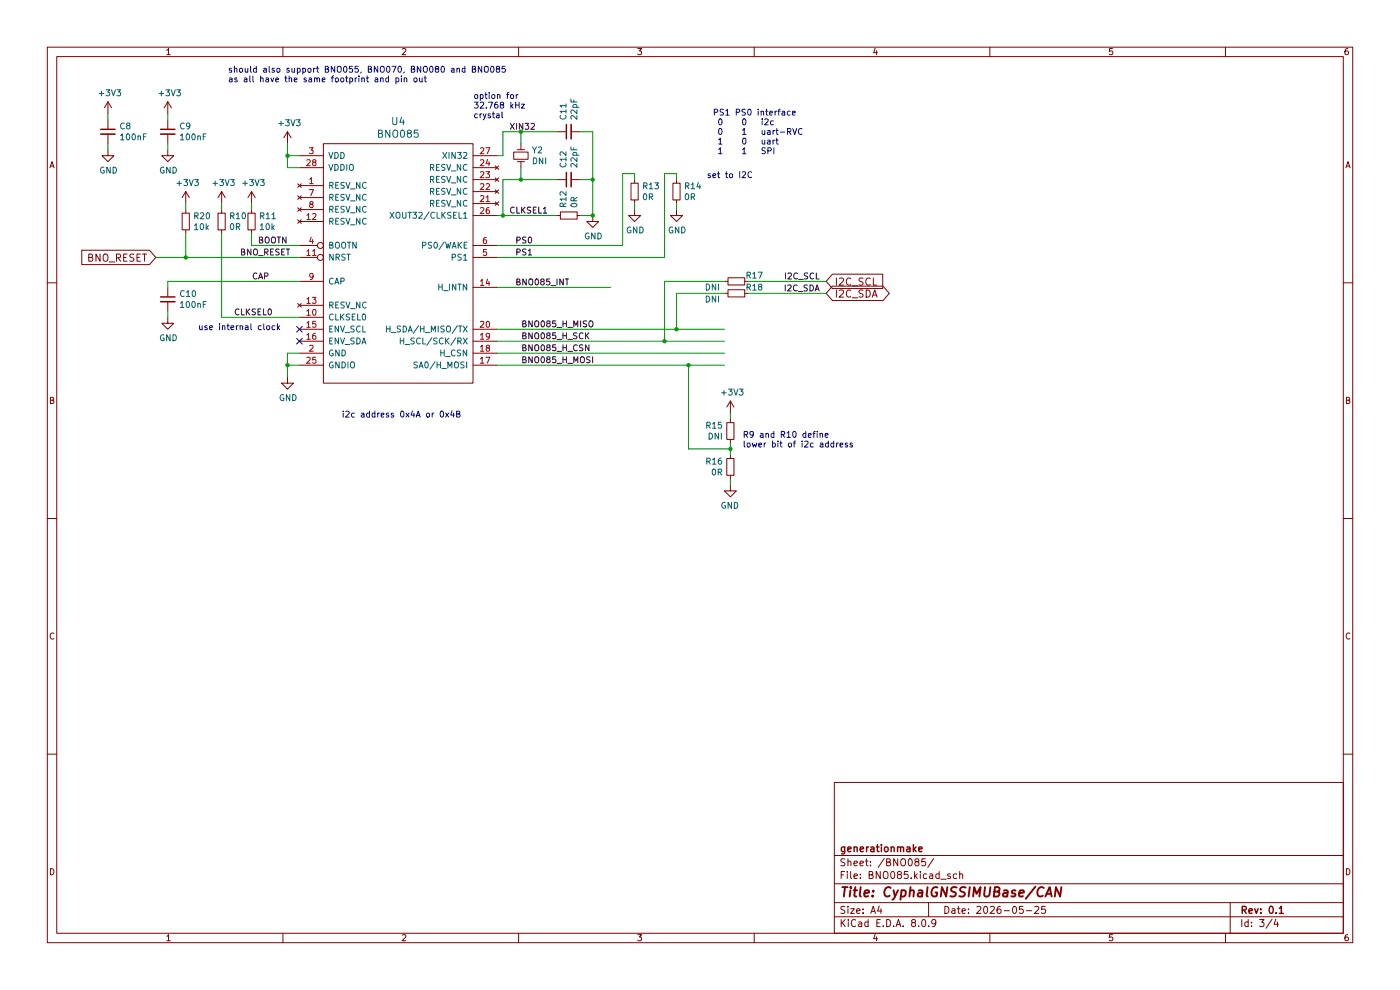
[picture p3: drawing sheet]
(kicad_sch
 (version 20231120)
 (generator "eeschema")
 (generator_version "8.0")
 (paper "A4")
 (title_block
  (title "CyphalGNSSIMUBase/CAN")
  (date "2026-05-25")
  (rev "0.1")
  (company "generationmake"))
 (lib_symbols
  (symbol "NavShieldBNO-rescue:BNO085-MEMS"
   (pin_names
    (offset 1.016)) (exclude_from_sim no) (in_bom yes) (on_board yes)
   (property "Reference" "U" (at 19.05 49.53 0) (effects (font (size 1.524 1.524))))
   (property "Value" "BNO085-MEMS" (at 10.16 1.27 0) (effects (font (size 1.524 1.524))))
   (property "Footprint" "LGA:LGA-28-5832" (at 15.24 -1.27 0) (effects (font (size 1.524 1.524)) (hide yes)))
   (property "Datasheet" "" (at 0 3.81 0) (effects (font (size 1.524 1.524))))
   (property "Description" "" (at 0 0 0) (effects (font (size 1.27 1.27)) (hide yes)))
   (symbol "BNO085-MEMS_0_1"
    (rectangle (start 5.08 50.8) (end 36.83 0) (stroke (width 0) (type default)) (fill (type none))))
   (symbol "BNO085-MEMS_1_1"
    (pin no_connect line (at 0 41.91 0) (length 5.08) (name "RESV_NC" (effects (font (size 1.27 1.27)))) (number "1" (effects (font (size 1.27 1.27)))))
    (pin input line (at 0 13.97 0) (length 5.08) (name "CLKSEL0" (effects (font (size 1.27 1.27)))) (number "10" (effects (font (size 1.27 1.27)))))
    (pin input inverted (at 0 26.67 0) (length 5.08) (name "NRST" (effects (font (size 1.27 1.27)))) (number "11" (effects (font (size 1.27 1.27)))))
    (pin no_connect line (at 0 34.29 0) (length 5.08) (name "RESV_NC" (effects (font (size 1.27 1.27)))) (number "12" (effects (font (size 1.27 1.27)))))
    (pin no_connect line (at 0 16.51 0) (length 5.08) (name "RESV_NC" (effects (font (size 1.27 1.27)))) (number "13" (effects (font (size 1.27 1.27)))))
    (pin output line (at 41.91 20.32 180) (length 5.08) (name "H_INTN" (effects (font (size 1.27 1.27)))) (number "14" (effects (font (size 1.27 1.27)))))
    (pin input line (at 0 11.43 0) (length 5.08) (name "ENV_SCL" (effects (font (size 1.27 1.27)))) (number "15" (effects (font (size 1.27 1.27)))))
    (pin input line (at 0 8.89 0) (length 5.08) (name "ENV_SDA" (effects (font (size 1.27 1.27)))) (number "16" (effects (font (size 1.27 1.27)))))
    (pin input line (at 41.91 3.81 180) (length 5.08) (name "SA0/H_MOSI" (effects (font (size 1.27 1.27)))) (number "17" (effects (font (size 1.27 1.27)))))
    (pin input line (at 41.91 6.35 180) (length 5.08) (name "H_CSN" (effects (font (size 1.27 1.27)))) (number "18" (effects (font (size 1.27 1.27)))))
    (pin input line (at 41.91 8.89 180) (length 5.08) (name "H_SCL/SCK/RX" (effects (font (size 1.27 1.27)))) (number "19" (effects (font (size 1.27 1.27)))))
    (pin input line (at 0 6.35 0) (length 5.08) (name "GND" (effects (font (size 1.27 1.27)))) (number "2" (effects (font (size 1.27 1.27)))))
    (pin input line (at 41.91 11.43 180) (length 5.08) (name "H_SDA/H_MISO/TX" (effects (font (size 1.27 1.27)))) (number "20" (effects (font (size 1.27 1.27)))))
    (pin no_connect line (at 41.91 38.1 180) (length 5.08) (name "RESV_NC" (effects (font (size 1.27 1.27)))) (number "21" (effects (font (size 1.27 1.27)))))
    (pin no_connect line (at 41.91 40.64 180) (length 5.08) (name "RESV_NC" (effects (font (size 1.27 1.27)))) (number "22" (effects (font (size 1.27 1.27)))))
    (pin no_connect line (at 41.91 43.18 180) (length 5.08) (name "RESV_NC" (effects (font (size 1.27 1.27)))) (number "23" (effects (font (size 1.27 1.27)))))
    (pin no_connect line (at 41.91 45.72 180) (length 5.08) (name "RESV_NC" (effects (font (size 1.27 1.27)))) (number "24" (effects (font (size 1.27 1.27)))))
    (pin input line (at 0 3.81 0) (length 5.08) (name "GNDIO" (effects (font (size 1.27 1.27)))) (number "25" (effects (font (size 1.27 1.27)))))
    (pin power_out line (at 41.91 35.56 180) (length 5.08) (name "XOUT32/CLKSEL1" (effects (font (size 1.27 1.27)))) (number "26" (effects (font (size 1.27 1.27)))))
    (pin power_out line (at 41.91 48.26 180) (length 5.08) (name "XIN32" (effects (font (size 1.27 1.27)))) (number "27" (effects (font (size 1.27 1.27)))))
    (pin input line (at 0 45.72 0) (length 5.08) (name "VDDIO" (effects (font (size 1.27 1.27)))) (number "28" (effects (font (size 1.27 1.27)))))
    (pin input line (at 0 48.26 0) (length 5.08) (name "VDD" (effects (font (size 1.27 1.27)))) (number "3" (effects (font (size 1.27 1.27)))))
    (pin input inverted (at 0 29.21 0) (length 5.08) (name "BOOTN" (effects (font (size 1.27 1.27)))) (number "4" (effects (font (size 1.27 1.27)))))
    (pin input line (at 41.91 26.67 180) (length 5.08) (name "PS1" (effects (font (size 1.27 1.27)))) (number "5" (effects (font (size 1.27 1.27)))))
    (pin input line (at 41.91 29.21 180) (length 5.08) (name "PS0/WAKE" (effects (font (size 1.27 1.27)))) (number "6" (effects (font (size 1.27 1.27)))))
    (pin no_connect line (at 0 39.37 0) (length 5.08) (name "RESV_NC" (effects (font (size 1.27 1.27)))) (number "7" (effects (font (size 1.27 1.27)))))
    (pin no_connect line (at 0 36.83 0) (length 5.08) (name "RESV_NC" (effects (font (size 1.27 1.27)))) (number "8" (effects (font (size 1.27 1.27)))))
    (pin input line (at 0 21.59 0) (length 5.08) (name "CAP" (effects (font (size 1.27 1.27)))) (number "9" (effects (font (size 1.27 1.27)))))))
  (symbol "NavShieldBNO-rescue:C_0603-devices"
   (pin_numbers hide)
   (pin_names
    (offset 0.254) hide) (exclude_from_sim no) (in_bom yes) (on_board yes)
   (property "Reference" "C" (at 0.254 1.778 0) (effects (font (size 1.27 1.27)) (justify left)))
   (property "Value" "C_0603-devices" (at 0.254 -2.032 0) (effects (font (size 1.27 1.27)) (justify left)))
   (property "Footprint" "capacitors:C_0603" (at 0 -3.81 0) (effects (font (size 1.27 1.27)) (hide yes)))
   (property "Datasheet" "" (at 0 0 0) (effects (font (size 1.27 1.27))))
   (property "Description" "" (at 0 0 0) (effects (font (size 1.27 1.27)) (hide yes)))
   (symbol "C_0603-devices_0_1"
    (polyline (pts (xy -1.524 -0.508) (xy 1.524 -0.508)) (stroke (width 0.3302) (type default)) (fill (type none)))
    (polyline (pts (xy -1.524 0.508) (xy 1.524 0.508)) (stroke (width 0.3048) (type default)) (fill (type none))))
   (symbol "C_0603-devices_1_1"
    (pin passive line (at 0 2.54 270) (length 1.905) (name "~" (effects (font (size 1.016 1.016)))) (number "1" (effects (font (size 1.016 1.016)))))
    (pin passive line (at 0 -2.54 90) (length 2.032) (name "~" (effects (font (size 1.016 1.016)))) (number "2" (effects (font (size 1.016 1.016)))))))
  (symbol "NavShieldBNO-rescue:Crystal_Small-devices"
   (pin_numbers hide)
   (pin_names
    (offset 1.016) hide) (exclude_from_sim no) (in_bom yes) (on_board yes)
   (property "Reference" "Y" (at 0 2.54 0) (effects (font (size 1.27 1.27))))
   (property "Value" "Crystal_Small-devices" (at 0 -2.54 0) (effects (font (size 1.27 1.27))))
   (property "Footprint" "" (at 0 0 0) (effects (font (size 1.27 1.27))))
   (property "Datasheet" "" (at 0 0 0) (effects (font (size 1.27 1.27))))
   (property "Description" "" (at 0 0 0) (effects (font (size 1.27 1.27)) (hide yes)))
   (symbol "Crystal_Small-devices_0_1"
    (rectangle (start -0.762 -1.524) (end 0.762 1.524) (stroke (width 0) (type default)) (fill (type none)))
    (polyline (pts (xy -1.27 -0.762) (xy -1.27 0.762)) (stroke (width 0) (type default)) (fill (type none)))
    (polyline (pts (xy 1.27 -0.762) (xy 1.27 0.762)) (stroke (width 0) (type default)) (fill (type none))))
   (symbol "Crystal_Small-devices_1_1"
    (pin passive line (at -2.54 0 0) (length 1.27) (name "1" (effects (font (size 1.016 1.016)))) (number "1" (effects (font (size 1.016 1.016)))))
    (pin passive line (at 2.54 0 180) (length 1.27) (name "2" (effects (font (size 1.016 1.016)))) (number "2" (effects (font (size 1.016 1.016)))))))
  (symbol "NavShieldBNO-rescue:GND-power-supply"
   (power)
   (pin_names
    (offset 0)) (exclude_from_sim no) (in_bom yes) (on_board yes)
   (property "Reference" "#PWR" (at 0 -6.35 0) (effects (font (size 1.27 1.27)) (hide yes)))
   (property "Value" "GND-power-supply" (at 0 -3.81 0) (effects (font (size 1.27 1.27))))
   (property "Footprint" "" (at 0 0 0) (effects (font (size 1.27 1.27))))
   (property "Datasheet" "" (at 0 0 0) (effects (font (size 1.27 1.27))))
   (property "Description" "" (at 0 0 0) (effects (font (size 1.27 1.27)) (hide yes)))
   (symbol "GND-power-supply_0_1"
    (polyline (pts (xy 0 0) (xy 0 -1.27) (xy 1.27 -1.27) (xy 0 -2.54) (xy -1.27 -1.27) (xy 0 -1.27)) (stroke (width 0) (type default)) (fill (type none))))
   (symbol "GND-power-supply_1_1"
    (pin power_in line (at 0 0 270) (length 0) hide (name "GND" (effects (font (size 1.27 1.27)))) (number "1" (effects (font (size 1.27 1.27)))))))
  (symbol "NavShieldBNO-rescue:R_0603-devices"
   (pin_numbers hide)
   (pin_names
    (offset 0.254) hide) (exclude_from_sim no) (in_bom yes) (on_board yes)
   (property "Reference" "R" (at 0.762 0.508 0) (effects (font (size 1.27 1.27)) (justify left)))
   (property "Value" "R_0603-devices" (at 0.762 -1.016 0) (effects (font (size 1.27 1.27)) (justify left)))
   (property "Footprint" "resistors:R_0603" (at 0 -3.81 0) (effects (font (size 1.27 1.27)) (hide yes)))
   (property "Datasheet" "" (at 0 0 0) (effects (font (size 1.27 1.27))))
   (property "Description" "" (at 0 0 0) (effects (font (size 1.27 1.27)) (hide yes)))
   (symbol "R_0603-devices_0_1"
    (rectangle (start -0.762 1.778) (end 0.762 -1.778) (stroke (width 0.2032) (type default)) (fill (type none))))
   (symbol "R_0603-devices_1_1"
    (pin passive line (at 0 2.54 270) (length 0.762) (name "~" (effects (font (size 1.016 1.016)))) (number "1" (effects (font (size 1.016 1.016)))))
    (pin passive line (at 0 -2.54 90) (length 0.762) (name "~" (effects (font (size 1.016 1.016)))) (number "2" (effects (font (size 1.016 1.016)))))))
  (symbol "OpenCyphalPicoBase-rescue:+3.3V-power-supply"
   (power)
   (pin_names
    (offset 0)) (exclude_from_sim no) (in_bom yes) (on_board yes)
   (property "Reference" "#PWR" (at 0 -3.81 0) (effects (font (size 1.27 1.27)) (hide yes)))
   (property "Value" "+3.3V-power-supply" (at 0 3.556 0) (effects (font (size 1.27 1.27))))
   (property "Footprint" "" (at 0 0 0) (effects (font (size 1.27 1.27))))
   (property "Datasheet" "" (at 0 0 0) (effects (font (size 1.27 1.27))))
   (property "Description" "" (at 0 0 0) (effects (font (size 1.27 1.27)) (hide yes)))
   (symbol "+3.3V-power-supply_0_1"
    (polyline (pts (xy -0.762 1.27) (xy 0 2.54)) (stroke (width 0) (type default)) (fill (type none)))
    (polyline (pts (xy 0 0) (xy 0 2.54)) (stroke (width 0) (type default)) (fill (type none)))
    (polyline (pts (xy 0 2.54) (xy 0.762 1.27)) (stroke (width 0) (type default)) (fill (type none))))
   (symbol "+3.3V-power-supply_1_1"
    (pin power_in line (at 0 0 90) (length 0) hide (name "+3V3" (effects (font (size 1.27 1.27)))) (number "1" (effects (font (size 1.27 1.27))))))))
 (junction
  (at 146.05 77.47)
  (diameter 0)
  (color 0 0 0 0))
 (junction
  (at 60.96 33.02)
  (diameter 0)
  (color 0 0 0 0))
 (junction
  (at 154.94 95.25)
  (diameter 0)
  (color 0 0 0 0))
 (junction
  (at 125.73 38.1)
  (diameter 0)
  (color 0 0 0 0))
 (junction
  (at 143.51 69.85)
  (diameter 0)
  (color 0 0 0 0))
 (junction
  (at 110.49 27.94)
  (diameter 0)
  (color 0 0 0 0))
 (junction
  (at 106.68 45.72)
  (diameter 0)
  (color 0 0 0 0))
 (junction
  (at 60.96 77.47)
  (diameter 0)
  (color 0 0 0 0))
 (junction
  (at 140.97 72.39)
  (diameter 0)
  (color 0 0 0 0))
 (junction
  (at 39.37 54.61)
  (diameter 0)
  (color 0 0 0 0))
 (junction
  (at 110.49 38.1)
  (diameter 0)
  (color 0 0 0 0))
 (junction
  (at 125.73 45.72)
  (diameter 0)
  (color 0 0 0 0))
 (no_connect
  (at 63.5 69.85))
 (no_connect
  (at 63.5 72.39))
 (wire
  (pts (xy 143.51 62.23) (xy 143.51 69.85))
  (stroke (width 0) (type default)))
 (wire
  (pts (xy 134.62 43.18) (xy 134.62 44.45))
  (stroke (width 0) (type default)))
 (wire
  (pts (xy 35.56 59.69) (xy 63.5 59.69))
  (stroke (width 0) (type default)))
 (wire
  (pts (xy 39.37 49.53) (xy 39.37 54.61))
  (stroke (width 0) (type default)))
 (wire
  (pts (xy 154.94 95.25) (xy 154.94 96.52))
  (stroke (width 0) (type default)))
 (wire
  (pts (xy 63.5 35.56) (xy 60.96 35.56))
  (stroke (width 0) (type default)))
 (wire
  (pts (xy 123.19 45.72) (xy 125.73 45.72))
  (stroke (width 0) (type default)))
 (wire
  (pts (xy 140.97 72.39) (xy 153.67 72.39))
  (stroke (width 0) (type default)))
 (wire
  (pts (xy 143.51 36.83) (xy 143.51 38.1))
  (stroke (width 0) (type default)))
 (wire
  (pts (xy 63.5 77.47) (xy 60.96 77.47))
  (stroke (width 0) (type default)))
 (wire
  (pts (xy 63.5 67.31) (xy 46.99 67.31))
  (stroke (width 0) (type default)))
 (wire
  (pts (xy 106.68 33.02) (xy 106.68 27.94))
  (stroke (width 0) (type default)))
 (wire
  (pts (xy 105.41 52.07) (xy 132.08 52.07))
  (stroke (width 0) (type default)))
 (wire
  (pts (xy 35.56 30.48) (xy 35.56 31.75))
  (stroke (width 0) (type default)))
 (wire
  (pts (xy 105.41 72.39) (xy 140.97 72.39))
  (stroke (width 0) (type default)))
 (wire
  (pts (xy 46.99 44.45) (xy 46.99 43.18))
  (stroke (width 0) (type default)))
 (wire
  (pts (xy 153.67 62.23) (xy 143.51 62.23))
  (stroke (width 0) (type default)))
 (wire
  (pts (xy 35.56 24.13) (xy 35.56 25.4))
  (stroke (width 0) (type default)))
 (wire
  (pts (xy 60.96 74.93) (xy 60.96 77.47))
  (stroke (width 0) (type default)))
 (wire
  (pts (xy 106.68 27.94) (xy 110.49 27.94))
  (stroke (width 0) (type default)))
 (wire
  (pts (xy 125.73 38.1) (xy 125.73 45.72))
  (stroke (width 0) (type default)))
 (wire
  (pts (xy 153.67 77.47) (xy 146.05 77.47))
  (stroke (width 0) (type default)))
 (wire
  (pts (xy 60.96 35.56) (xy 60.96 33.02))
  (stroke (width 0) (type default)))
 (wire
  (pts (xy 175.26 59.69) (xy 158.75 59.69))
  (stroke (width 0) (type default)))
 (wire
  (pts (xy 123.19 38.1) (xy 125.73 38.1))
  (stroke (width 0) (type default)))
 (wire
  (pts (xy 140.97 36.83) (xy 140.97 54.61))
  (stroke (width 0) (type default)))
 (wire
  (pts (xy 153.67 59.69) (xy 140.97 59.69))
  (stroke (width 0) (type default)))
 (wire
  (pts (xy 33.02 54.61) (xy 39.37 54.61))
  (stroke (width 0) (type default)))
 (wire
  (pts (xy 140.97 59.69) (xy 140.97 72.39))
  (stroke (width 0) (type default)))
 (wire
  (pts (xy 106.68 45.72) (xy 118.11 45.72))
  (stroke (width 0) (type default)))
 (wire
  (pts (xy 105.41 54.61) (xy 140.97 54.61))
  (stroke (width 0) (type default)))
 (wire
  (pts (xy 63.5 33.02) (xy 60.96 33.02))
  (stroke (width 0) (type default)))
 (wire
  (pts (xy 39.37 54.61) (xy 63.5 54.61))
  (stroke (width 0) (type default)))
 (wire
  (pts (xy 132.08 36.83) (xy 134.62 36.83))
  (stroke (width 0) (type default)))
 (wire
  (pts (xy 63.5 52.07) (xy 53.34 52.07))
  (stroke (width 0) (type default)))
 (wire
  (pts (xy 105.41 69.85) (xy 143.51 69.85))
  (stroke (width 0) (type default)))
 (wire
  (pts (xy 39.37 43.18) (xy 39.37 44.45))
  (stroke (width 0) (type default)))
 (wire
  (pts (xy 154.94 101.6) (xy 154.94 102.87))
  (stroke (width 0) (type default)))
 (wire
  (pts (xy 153.67 69.85) (xy 143.51 69.85))
  (stroke (width 0) (type default)))
 (wire
  (pts (xy 35.56 59.69) (xy 35.56 60.96))
  (stroke (width 0) (type default)))
 (wire
  (pts (xy 118.11 38.1) (xy 110.49 38.1))
  (stroke (width 0) (type default)))
 (wire
  (pts (xy 123.19 27.94) (xy 125.73 27.94))
  (stroke (width 0) (type default)))
 (wire
  (pts (xy 143.51 43.18) (xy 143.51 44.45))
  (stroke (width 0) (type default)))
 (wire
  (pts (xy 105.41 45.72) (xy 106.68 45.72))
  (stroke (width 0) (type default)))
 (wire
  (pts (xy 46.99 49.53) (xy 46.99 67.31))
  (stroke (width 0) (type default)))
 (wire
  (pts (xy 105.41 77.47) (xy 146.05 77.47))
  (stroke (width 0) (type default)))
 (wire
  (pts (xy 110.49 38.1) (xy 106.68 38.1))
  (stroke (width 0) (type default)))
 (wire
  (pts (xy 175.26 62.23) (xy 158.75 62.23))
  (stroke (width 0) (type default)))
 (wire
  (pts (xy 60.96 33.02) (xy 60.96 30.48))
  (stroke (width 0) (type default)))
 (wire
  (pts (xy 63.5 74.93) (xy 60.96 74.93))
  (stroke (width 0) (type default)))
 (wire
  (pts (xy 35.56 66.04) (xy 35.56 67.31))
  (stroke (width 0) (type default)))
 (wire
  (pts (xy 110.49 27.94) (xy 118.11 27.94))
  (stroke (width 0) (type default)))
 (wire
  (pts (xy 106.68 38.1) (xy 106.68 45.72))
  (stroke (width 0) (type default)))
 (wire
  (pts (xy 140.97 36.83) (xy 143.51 36.83))
  (stroke (width 0) (type default)))
 (wire
  (pts (xy 146.05 95.25) (xy 146.05 77.47))
  (stroke (width 0) (type default)))
 (wire
  (pts (xy 110.49 35.56) (xy 110.49 38.1))
  (stroke (width 0) (type default)))
 (wire
  (pts (xy 110.49 30.48) (xy 110.49 27.94))
  (stroke (width 0) (type default)))
 (wire
  (pts (xy 53.34 44.45) (xy 53.34 43.18))
  (stroke (width 0) (type default)))
 (wire
  (pts (xy 105.41 74.93) (xy 153.67 74.93))
  (stroke (width 0) (type default)))
 (wire
  (pts (xy 60.96 77.47) (xy 60.96 80.01))
  (stroke (width 0) (type default)))
 (wire
  (pts (xy 154.94 93.98) (xy 154.94 95.25))
  (stroke (width 0) (type default)))
 (wire
  (pts (xy 125.73 27.94) (xy 125.73 38.1))
  (stroke (width 0) (type default)))
 (wire
  (pts (xy 134.62 36.83) (xy 134.62 38.1))
  (stroke (width 0) (type default)))
 (wire
  (pts (xy 105.41 33.02) (xy 106.68 33.02))
  (stroke (width 0) (type default)))
 (wire
  (pts (xy 22.86 24.13) (xy 22.86 25.4))
  (stroke (width 0) (type default)))
 (wire
  (pts (xy 154.94 95.25) (xy 146.05 95.25))
  (stroke (width 0) (type default)))
 (wire
  (pts (xy 132.08 36.83) (xy 132.08 52.07))
  (stroke (width 0) (type default)))
 (wire
  (pts (xy 22.86 30.48) (xy 22.86 31.75))
  (stroke (width 0) (type default)))
 (wire
  (pts (xy 53.34 52.07) (xy 53.34 49.53))
  (stroke (width 0) (type default)))
 (wire
  (pts (xy 154.94 88.9) (xy 154.94 87.63))
  (stroke (width 0) (type default)))
 (wire
  (pts (xy 129.54 60.96) (xy 105.41 60.96))
  (stroke (width 0) (type default)))
 (text "should also support BNO055, BNO070, BNO080 and BNO085\nas all have the same footprint and pin out"
  (exclude_from_sim no)
  (at 48.26 17.78 0)
  (effects (font (size 1.27 1.27)) (justify left bottom)))
 (text "set to I2C"
  (exclude_from_sim no)
  (at 149.86 38.1 0)
  (effects (font (size 1.27 1.27)) (justify left bottom)))
 (text "i2c address 0x4A or 0x4B"
  (exclude_from_sim no)
  (at 72.39 88.9 0)
  (effects (font (size 1.27 1.27)) (justify left bottom)))
 (text "PS1 PS0 interface\n 0    0   i2c\n 0    1   uart-RVC\n 1    0   uart\n 1    1   SPI\n"
  (exclude_from_sim no)
  (at 151.13 33.02 0)
  (effects (font (size 1.27 1.27)) (justify left bottom)))
 (text "use internal clock"
  (exclude_from_sim no)
  (at 41.91 70.358 0)
  (effects (font (size 1.27 1.27)) (justify left bottom)))
 (text "R9 and R10 define \nlower bit of i2c address "
  (exclude_from_sim no)
  (at 157.48 95.25 0)
  (effects (font (size 1.27 1.27)) (justify left bottom)))
 (text "option for\n32.768 kHz\ncrystal"
  (exclude_from_sim no)
  (at 100.33 25.4 0)
  (effects (font (size 1.27 1.27)) (justify left bottom)))
 (label "BNO085_H_CSN"
  (at 110.49 74.93 0)
  (effects (font (size 1.27 1.27)) (justify left bottom)))
 (label "BNO085_INT"
  (at 109.22 60.96 0)
  (effects (font (size 1.27 1.27)) (justify left bottom)))
 (label "PS1"
  (at 109.22 54.61 0)
  (effects (font (size 1.27 1.27)) (justify left bottom)))
 (label "XIN32"
  (at 107.95 27.94 0)
  (effects (font (size 1.27 1.27)) (justify left bottom)))
 (label "CAP"
  (at 53.34 59.69 0)
  (effects (font (size 1.27 1.27)) (justify left bottom)))
 (label "PS0"
  (at 109.22 52.07 0)
  (effects (font (size 1.27 1.27)) (justify left bottom)))
 (label "BNO085_H_MOSI"
  (at 110.49 77.47 0)
  (effects (font (size 1.27 1.27)) (justify left bottom)))
 (label "BNO085_H_MISO"
  (at 110.49 69.85 0)
  (effects (font (size 1.27 1.27)) (justify left bottom)))
 (label "I2C_SDA"
  (at 173.99 62.23 180)
  (effects (font (size 1.27 1.27)) (justify right bottom)))
 (label "BOOTN"
  (at 54.61 52.07 0)
  (effects (font (size 1.27 1.27)) (justify left bottom)))
 (label "CLKSEL1"
  (at 107.95 45.72 0)
  (effects (font (size 1.27 1.27)) (justify left bottom)))
 (label "BNO_RESET"
  (at 50.8 54.61 0)
  (effects (font (size 1.27 1.27)) (justify left bottom)))
 (label "BNO085_H_SCK"
  (at 110.49 72.39 0)
  (effects (font (size 1.27 1.27)) (justify left bottom)))
 (label "I2C_SCL"
  (at 173.99 59.69 180)
  (effects (font (size 1.27 1.27)) (justify right bottom)))
 (label "CLKSEL0"
  (at 49.53 67.31 0)
  (effects (font (size 1.27 1.27)) (justify left bottom)))
 (global_label "I2C_SCL"
  (shape input)
  (at 175.26 59.69 0)
  (fields_autoplaced yes)
  (effects (font (size 1.524 1.524)) (justify left))
  (property "Intersheetrefs" "${INTERSHEET_REFS}" (at 175.26 59.69 0) (effects (font (size 1.27 1.27)) (hide yes)))
  (property "Referenzen zwischen Schaltplänen" "${INTERSHEET_REFS}" (at 187.1203 59.5948 0) (effects (font (size 1.524 1.524)) (justify left) (hide yes))))
 (global_label "I2C_SDA"
  (shape bidirectional)
  (at 175.26 62.23 0)
  (fields_autoplaced yes)
  (effects (font (size 1.524 1.524)) (justify left))
  (property "Intersheetrefs" "${INTERSHEET_REFS}" (at 175.26 62.23 0) (effects (font (size 1.27 1.27)) (hide yes)))
  (property "Referenzen zwischen Schaltplänen" "${INTERSHEET_REFS}" (at 187.1929 62.1348 0) (effects (font (size 1.524 1.524)) (justify left) (hide yes))))
 (global_label "BNO_RESET"
  (shape input)
  (at 33.02 54.61 180)
  (fields_autoplaced yes)
  (effects (font (size 1.524 1.524)) (justify right))
  (property "Intersheetrefs" "${INTERSHEET_REFS}" (at 17.4506 54.61 0) (effects (font (size 1.27 1.27)) (justify right) (hide yes)))
  (property "Referenzen zwischen Schaltplänen" "${INTERSHEET_REFS}" (at 33.02 56.8121 0) (effects (font (size 1.524 1.524)) (justify right) (hide yes))))
 (symbol
  (lib_id "NavShieldBNO-rescue:BNO085-MEMS")
  (at 63.5 81.28 0)
  (unit 1)
  (exclude_from_sim no)
  (in_bom yes)
  (on_board yes)
  (dnp no)
  (property "Reference" "U4" (at 84.455 25.7302 0) (effects (font (size 1.524 1.524))))
  (property "Value" "BNO085" (at 84.455 28.4226 0) (effects (font (size 1.524 1.524))))
  (property "Footprint" "Package_LGA:LGA-28_5.2x3.8mm_P0.5mm" (at 78.74 82.55 0) (effects (font (size 1.524 1.524)) (hide yes)))
  (property "Datasheet" "" (at 63.5 77.47 0) (effects (font (size 1.524 1.524))))
  (property "Description" "" (at 63.5 81.28 0) (effects (font (size 1.27 1.27)) (hide yes)))
  (pin "1")
  (pin "10")
  (pin "11")
  (pin "12")
  (pin "13")
  (pin "14")
  (pin "15")
  (pin "16")
  (pin "17")
  (pin "18")
  (pin "19")
  (pin "2")
  (pin "20")
  (pin "21")
  (pin "22")
  (pin "23")
  (pin "24")
  (pin "25")
  (pin "26")
  (pin "27")
  (pin "28")
  (pin "3")
  (pin "4")
  (pin "5")
  (pin "6")
  (pin "7")
  (pin "8")
  (pin "9"))
 (symbol
  (lib_id "NavShieldBNO-rescue:GND-power-supply")
  (at 60.96 80.01 0)
  (unit 1)
  (exclude_from_sim no)
  (in_bom yes)
  (on_board yes)
  (dnp no)
  (property "Reference" "#PWR46" (at 60.96 86.36 0) (effects (font (size 1.27 1.27)) (hide yes)))
  (property "Value" "GND" (at 61.087 84.4042 0) (effects (font (size 1.27 1.27))))
  (property "Footprint" "" (at 60.96 80.01 0) (effects (font (size 1.27 1.27))))
  (property "Datasheet" "" (at 60.96 80.01 0) (effects (font (size 1.27 1.27))))
  (property "Description" "" (at 60.96 80.01 0) (effects (font (size 1.27 1.27)) (hide yes)))
  (pin "1"))
 (symbol
  (lib_id "NavShieldBNO-rescue:R_0603-devices")
  (at 134.62 40.64 0)
  (unit 1)
  (exclude_from_sim no)
  (in_bom yes)
  (on_board yes)
  (dnp no)
  (property "Reference" "R13" (at 136.1186 39.4716 0) (effects (font (size 1.27 1.27)) (justify left)))
  (property "Value" "0R" (at 136.1186 41.783 0) (effects (font (size 1.27 1.27)) (justify left)))
  (property "Footprint" "Resistor_SMD:R_0603_1608Metric" (at 134.62 44.45 0) (effects (font (size 1.27 1.27)) (hide yes)))
  (property "Datasheet" "" (at 134.62 40.64 0) (effects (font (size 1.27 1.27))))
  (property "Description" "" (at 134.62 40.64 0) (effects (font (size 1.27 1.27)) (hide yes)))
  (pin "1")
  (pin "2"))
 (symbol
  (lib_id "NavShieldBNO-rescue:GND-power-supply")
  (at 134.62 44.45 0)
  (unit 1)
  (exclude_from_sim no)
  (in_bom yes)
  (on_board yes)
  (dnp no)
  (property "Reference" "#PWR48" (at 134.62 50.8 0) (effects (font (size 1.27 1.27)) (hide yes)))
  (property "Value" "GND" (at 134.747 48.8442 0) (effects (font (size 1.27 1.27))))
  (property "Footprint" "" (at 134.62 44.45 0) (effects (font (size 1.27 1.27))))
  (property "Datasheet" "" (at 134.62 44.45 0) (effects (font (size 1.27 1.27))))
  (property "Description" "" (at 134.62 44.45 0) (effects (font (size 1.27 1.27)) (hide yes)))
  (pin "1"))
 (symbol
  (lib_id "NavShieldBNO-rescue:R_0603-devices")
  (at 143.51 40.64 0)
  (unit 1)
  (exclude_from_sim no)
  (in_bom yes)
  (on_board yes)
  (dnp no)
  (property "Reference" "R14" (at 145.0086 39.4716 0) (effects (font (size 1.27 1.27)) (justify left)))
  (property "Value" "0R" (at 145.0086 41.783 0) (effects (font (size 1.27 1.27)) (justify left)))
  (property "Footprint" "Resistor_SMD:R_0603_1608Metric" (at 143.51 44.45 0) (effects (font (size 1.27 1.27)) (hide yes)))
  (property "Datasheet" "" (at 143.51 40.64 0) (effects (font (size 1.27 1.27))))
  (property "Description" "" (at 143.51 40.64 0) (effects (font (size 1.27 1.27)) (hide yes)))
  (pin "1")
  (pin "2"))
 (symbol
  (lib_id "NavShieldBNO-rescue:GND-power-supply")
  (at 143.51 44.45 0)
  (unit 1)
  (exclude_from_sim no)
  (in_bom yes)
  (on_board yes)
  (dnp no)
  (property "Reference" "#PWR49" (at 143.51 50.8 0) (effects (font (size 1.27 1.27)) (hide yes)))
  (property "Value" "GND" (at 143.637 48.8442 0) (effects (font (size 1.27 1.27))))
  (property "Footprint" "" (at 143.51 44.45 0) (effects (font (size 1.27 1.27))))
  (property "Datasheet" "" (at 143.51 44.45 0) (effects (font (size 1.27 1.27))))
  (property "Description" "" (at 143.51 44.45 0) (effects (font (size 1.27 1.27)) (hide yes)))
  (pin "1"))
 (symbol
  (lib_id "NavShieldBNO-rescue:C_0603-devices")
  (at 35.56 63.5 0)
  (unit 1)
  (exclude_from_sim no)
  (in_bom yes)
  (on_board yes)
  (dnp no)
  (property "Reference" "C10" (at 37.8968 62.3316 0) (effects (font (size 1.27 1.27)) (justify left)))
  (property "Value" "100nF" (at 37.8968 64.643 0) (effects (font (size 1.27 1.27)) (justify left)))
  (property "Footprint" "Capacitor_SMD:C_0603_1608Metric" (at 35.56 67.31 0) (effects (font (size 1.27 1.27)) (hide yes)))
  (property "Datasheet" "" (at 35.56 63.5 0) (effects (font (size 1.27 1.27))))
  (property "Description" "" (at 35.56 63.5 0) (effects (font (size 1.27 1.27)) (hide yes)))
  (pin "1")
  (pin "2"))
 (symbol
  (lib_id "NavShieldBNO-rescue:GND-power-supply")
  (at 35.56 67.31 0)
  (unit 1)
  (exclude_from_sim no)
  (in_bom yes)
  (on_board yes)
  (dnp no)
  (property "Reference" "#PWR42" (at 35.56 73.66 0) (effects (font (size 1.27 1.27)) (hide yes)))
  (property "Value" "GND" (at 35.687 71.7042 0) (effects (font (size 1.27 1.27))))
  (property "Footprint" "" (at 35.56 67.31 0) (effects (font (size 1.27 1.27))))
  (property "Datasheet" "" (at 35.56 67.31 0) (effects (font (size 1.27 1.27))))
  (property "Description" "" (at 35.56 67.31 0) (effects (font (size 1.27 1.27)) (hide yes)))
  (pin "1"))
 (symbol
  (lib_id "NavShieldBNO-rescue:R_0603-devices")
  (at 154.94 99.06 0)
  (mirror y)
  (unit 1)
  (exclude_from_sim no)
  (in_bom yes)
  (on_board yes)
  (dnp no)
  (property "Reference" "R16" (at 153.4414 97.8916 0) (effects (font (size 1.27 1.27)) (justify left)))
  (property "Value" "0R" (at 153.4414 100.203 0) (effects (font (size 1.27 1.27)) (justify left)))
  (property "Footprint" "Resistor_SMD:R_0603_1608Metric" (at 154.94 102.87 0) (effects (font (size 1.27 1.27)) (hide yes)))
  (property "Datasheet" "" (at 154.94 99.06 0) (effects (font (size 1.27 1.27))))
  (property "Description" "" (at 154.94 99.06 0) (effects (font (size 1.27 1.27)) (hide yes)))
  (pin "1")
  (pin "2"))
 (symbol
  (lib_id "NavShieldBNO-rescue:R_0603-devices")
  (at 154.94 91.44 0)
  (mirror y)
  (unit 1)
  (exclude_from_sim no)
  (in_bom yes)
  (on_board yes)
  (dnp no)
  (property "Reference" "R15" (at 153.4414 90.2716 0) (effects (font (size 1.27 1.27)) (justify left)))
  (property "Value" "DNI" (at 153.4414 92.583 0) (effects (font (size 1.27 1.27)) (justify left)))
  (property "Footprint" "Resistor_SMD:R_0603_1608Metric" (at 154.94 95.25 0) (effects (font (size 1.27 1.27)) (hide yes)))
  (property "Datasheet" "" (at 154.94 91.44 0) (effects (font (size 1.27 1.27))))
  (property "Description" "" (at 154.94 91.44 0) (effects (font (size 1.27 1.27)) (hide yes)))
  (pin "1")
  (pin "2"))
 (symbol
  (lib_id "NavShieldBNO-rescue:GND-power-supply")
  (at 154.94 102.87 0)
  (mirror y)
  (unit 1)
  (exclude_from_sim no)
  (in_bom yes)
  (on_board yes)
  (dnp no)
  (property "Reference" "#PWR51" (at 154.94 109.22 0) (effects (font (size 1.27 1.27)) (hide yes)))
  (property "Value" "GND" (at 154.813 107.2642 0) (effects (font (size 1.27 1.27))))
  (property "Footprint" "" (at 154.94 102.87 0) (effects (font (size 1.27 1.27))))
  (property "Datasheet" "" (at 154.94 102.87 0) (effects (font (size 1.27 1.27))))
  (property "Description" "" (at 154.94 102.87 0) (effects (font (size 1.27 1.27)) (hide yes)))
  (pin "1"))
 (symbol
  (lib_id "NavShieldBNO-rescue:R_0603-devices")
  (at 156.21 62.23 90)
  (mirror x)
  (unit 1)
  (exclude_from_sim no)
  (in_bom yes)
  (on_board yes)
  (dnp no)
  (property "Reference" "R18" (at 160.02 60.96 90) (effects (font (size 1.27 1.27))))
  (property "Value" "DNI" (at 151.13 63.5 90) (effects (font (size 1.27 1.27))))
  (property "Footprint" "Resistor_SMD:R_0603_1608Metric" (at 160.02 62.23 0) (effects (font (size 1.27 1.27)) (hide yes)))
  (property "Datasheet" "" (at 156.21 62.23 0) (effects (font (size 1.27 1.27))))
  (property "Description" "" (at 156.21 62.23 0) (effects (font (size 1.27 1.27)) (hide yes)))
  (pin "1")
  (pin "2"))
 (symbol
  (lib_id "NavShieldBNO-rescue:R_0603-devices")
  (at 156.21 59.69 90)
  (mirror x)
  (unit 1)
  (exclude_from_sim no)
  (in_bom yes)
  (on_board yes)
  (dnp no)
  (property "Reference" "R17" (at 160.02 58.42 90) (effects (font (size 1.27 1.27))))
  (property "Value" "DNI" (at 151.13 60.96 90) (effects (font (size 1.27 1.27))))
  (property "Footprint" "Resistor_SMD:R_0603_1608Metric" (at 160.02 59.69 0) (effects (font (size 1.27 1.27)) (hide yes)))
  (property "Datasheet" "" (at 156.21 59.69 0) (effects (font (size 1.27 1.27))))
  (property "Description" "" (at 156.21 59.69 0) (effects (font (size 1.27 1.27)) (hide yes)))
  (pin "1")
  (pin "2"))
 (symbol
  (lib_id "NavShieldBNO-rescue:GND-power-supply")
  (at 125.73 45.72 0)
  (unit 1)
  (exclude_from_sim no)
  (in_bom yes)
  (on_board yes)
  (dnp no)
  (property "Reference" "#PWR47" (at 125.73 52.07 0) (effects (font (size 1.27 1.27)) (hide yes)))
  (property "Value" "GND" (at 125.857 50.1142 0) (effects (font (size 1.27 1.27))))
  (property "Footprint" "" (at 125.73 45.72 0) (effects (font (size 1.27 1.27))))
  (property "Datasheet" "" (at 125.73 45.72 0) (effects (font (size 1.27 1.27))))
  (property "Description" "" (at 125.73 45.72 0) (effects (font (size 1.27 1.27)) (hide yes)))
  (pin "1"))
 (symbol
  (lib_id "NavShieldBNO-rescue:R_0603-devices")
  (at 120.65 45.72 90)
  (unit 1)
  (exclude_from_sim no)
  (in_bom yes)
  (on_board yes)
  (dnp no)
  (property "Reference" "R12" (at 119.4816 44.2214 0) (effects (font (size 1.27 1.27)) (justify left)))
  (property "Value" "0R" (at 121.793 44.2214 0) (effects (font (size 1.27 1.27)) (justify left)))
  (property "Footprint" "Resistor_SMD:R_0603_1608Metric" (at 124.46 45.72 0) (effects (font (size 1.27 1.27)) (hide yes)))
  (property "Datasheet" "" (at 120.65 45.72 0) (effects (font (size 1.27 1.27))))
  (property "Description" "" (at 120.65 45.72 0) (effects (font (size 1.27 1.27)) (hide yes)))
  (pin "1")
  (pin "2"))
 (symbol
  (lib_id "NavShieldBNO-rescue:R_0603-devices")
  (at 46.99 46.99 0)
  (unit 1)
  (exclude_from_sim no)
  (in_bom yes)
  (on_board yes)
  (dnp no)
  (property "Reference" "R10" (at 48.4886 45.8216 0) (effects (font (size 1.27 1.27)) (justify left)))
  (property "Value" "0R" (at 48.4886 48.133 0) (effects (font (size 1.27 1.27)) (justify left)))
  (property "Footprint" "Resistor_SMD:R_0603_1608Metric" (at 46.99 50.8 0) (effects (font (size 1.27 1.27)) (hide yes)))
  (property "Datasheet" "" (at 46.99 46.99 0) (effects (font (size 1.27 1.27))))
  (property "Description" "" (at 46.99 46.99 0) (effects (font (size 1.27 1.27)) (hide yes)))
  (pin "1")
  (pin "2"))
 (symbol
  (lib_id "NavShieldBNO-rescue:C_0603-devices")
  (at 22.86 27.94 0)
  (unit 1)
  (exclude_from_sim no)
  (in_bom yes)
  (on_board yes)
  (dnp no)
  (property "Reference" "C8" (at 25.1968 26.7716 0) (effects (font (size 1.27 1.27)) (justify left)))
  (property "Value" "100nF" (at 25.1968 29.083 0) (effects (font (size 1.27 1.27)) (justify left)))
  (property "Footprint" "Capacitor_SMD:C_0603_1608Metric" (at 22.86 31.75 0) (effects (font (size 1.27 1.27)) (hide yes)))
  (property "Datasheet" "" (at 22.86 27.94 0) (effects (font (size 1.27 1.27))))
  (property "Description" "" (at 22.86 27.94 0) (effects (font (size 1.27 1.27)) (hide yes)))
  (pin "1")
  (pin "2"))
 (symbol
  (lib_id "NavShieldBNO-rescue:GND-power-supply")
  (at 22.86 31.75 0)
  (unit 1)
  (exclude_from_sim no)
  (in_bom yes)
  (on_board yes)
  (dnp no)
  (property "Reference" "#PWR39" (at 22.86 38.1 0) (effects (font (size 1.27 1.27)) (hide yes)))
  (property "Value" "GND" (at 22.987 36.1442 0) (effects (font (size 1.27 1.27))))
  (property "Footprint" "" (at 22.86 31.75 0) (effects (font (size 1.27 1.27))))
  (property "Datasheet" "" (at 22.86 31.75 0) (effects (font (size 1.27 1.27))))
  (property "Description" "" (at 22.86 31.75 0) (effects (font (size 1.27 1.27)) (hide yes)))
  (pin "1"))
 (symbol
  (lib_id "NavShieldBNO-rescue:C_0603-devices")
  (at 35.56 27.94 0)
  (unit 1)
  (exclude_from_sim no)
  (in_bom yes)
  (on_board yes)
  (dnp no)
  (property "Reference" "C9" (at 37.8968 26.7716 0) (effects (font (size 1.27 1.27)) (justify left)))
  (property "Value" "100nF" (at 37.8968 29.083 0) (effects (font (size 1.27 1.27)) (justify left)))
  (property "Footprint" "Capacitor_SMD:C_0603_1608Metric" (at 35.56 31.75 0) (effects (font (size 1.27 1.27)) (hide yes)))
  (property "Datasheet" "" (at 35.56 27.94 0) (effects (font (size 1.27 1.27))))
  (property "Description" "" (at 35.56 27.94 0) (effects (font (size 1.27 1.27)) (hide yes)))
  (pin "1")
  (pin "2"))
 (symbol
  (lib_id "NavShieldBNO-rescue:GND-power-supply")
  (at 35.56 31.75 0)
  (unit 1)
  (exclude_from_sim no)
  (in_bom yes)
  (on_board yes)
  (dnp no)
  (property "Reference" "#PWR41" (at 35.56 38.1 0) (effects (font (size 1.27 1.27)) (hide yes)))
  (property "Value" "GND" (at 35.687 36.1442 0) (effects (font (size 1.27 1.27))))
  (property "Footprint" "" (at 35.56 31.75 0) (effects (font (size 1.27 1.27))))
  (property "Datasheet" "" (at 35.56 31.75 0) (effects (font (size 1.27 1.27))))
  (property "Description" "" (at 35.56 31.75 0) (effects (font (size 1.27 1.27)) (hide yes)))
  (pin "1"))
 (symbol
  (lib_id "NavShieldBNO-rescue:R_0603-devices")
  (at 53.34 46.99 0)
  (unit 1)
  (exclude_from_sim no)
  (in_bom yes)
  (on_board yes)
  (dnp no)
  (property "Reference" "R11" (at 54.8386 45.8216 0) (effects (font (size 1.27 1.27)) (justify left)))
  (property "Value" "10k" (at 54.8386 48.133 0) (effects (font (size 1.27 1.27)) (justify left)))
  (property "Footprint" "Resistor_SMD:R_0603_1608Metric" (at 53.34 50.8 0) (effects (font (size 1.27 1.27)) (hide yes)))
  (property "Datasheet" "" (at 53.34 46.99 0) (effects (font (size 1.27 1.27))))
  (property "Description" "" (at 53.34 46.99 0) (effects (font (size 1.27 1.27)) (hide yes)))
  (pin "1")
  (pin "2"))
 (symbol
  (lib_id "NavShieldBNO-rescue:Crystal_Small-devices")
  (at 110.49 33.02 270)
  (unit 1)
  (exclude_from_sim no)
  (in_bom yes)
  (on_board yes)
  (dnp no)
  (property "Reference" "Y2" (at 112.7252 31.8516 90) (effects (font (size 1.27 1.27)) (justify left)))
  (property "Value" "DNI" (at 112.7252 34.163 90) (effects (font (size 1.27 1.27)) (justify left)))
  (property "Footprint" "Crystal:Crystal_SMD_3215-2Pin_3.2x1.5mm" (at 112.7252 35.3314 90) (effects (font (size 1.27 1.27)) (justify left) (hide yes)))
  (property "Datasheet" "" (at 110.49 33.02 0) (effects (font (size 1.27 1.27))))
  (property "Description" "" (at 110.49 33.02 0) (effects (font (size 1.27 1.27)) (hide yes)))
  (pin "1")
  (pin "2"))
 (symbol
  (lib_id "NavShieldBNO-rescue:C_0603-devices")
  (at 120.65 38.1 90)
  (unit 1)
  (exclude_from_sim no)
  (in_bom yes)
  (on_board yes)
  (dnp no)
  (property "Reference" "C12" (at 119.4816 35.7632 0) (effects (font (size 1.27 1.27)) (justify left)))
  (property "Value" "22pF" (at 121.793 35.7632 0) (effects (font (size 1.27 1.27)) (justify left)))
  (property "Footprint" "Capacitor_SMD:C_0603_1608Metric" (at 124.46 38.1 0) (effects (font (size 1.27 1.27)) (hide yes)))
  (property "Datasheet" "" (at 120.65 38.1 0) (effects (font (size 1.27 1.27))))
  (property "Description" "" (at 120.65 38.1 0) (effects (font (size 1.27 1.27)) (hide yes)))
  (pin "1")
  (pin "2"))
 (symbol
  (lib_id "NavShieldBNO-rescue:C_0603-devices")
  (at 120.65 27.94 90)
  (unit 1)
  (exclude_from_sim no)
  (in_bom yes)
  (on_board yes)
  (dnp no)
  (property "Reference" "C11" (at 119.4816 25.6032 0) (effects (font (size 1.27 1.27)) (justify left)))
  (property "Value" "22pF" (at 121.793 25.6032 0) (effects (font (size 1.27 1.27)) (justify left)))
  (property "Footprint" "Capacitor_SMD:C_0603_1608Metric" (at 124.46 27.94 0) (effects (font (size 1.27 1.27)) (hide yes)))
  (property "Datasheet" "" (at 120.65 27.94 0) (effects (font (size 1.27 1.27))))
  (property "Description" "" (at 120.65 27.94 0) (effects (font (size 1.27 1.27)) (hide yes)))
  (pin "1")
  (pin "2"))
 (symbol
  (lib_id "OpenCyphalPicoBase-rescue:+3.3V-power-supply")
  (at 35.56 24.13 0)
  (unit 1)
  (exclude_from_sim no)
  (in_bom yes)
  (on_board yes)
  (dnp no)
  (property "Reference" "#PWR40" (at 35.56 27.94 0) (effects (font (size 1.27 1.27)) (hide yes)))
  (property "Value" "+3V3" (at 35.941 19.7358 0) (effects (font (size 1.27 1.27))))
  (property "Footprint" "" (at 35.56 24.13 0) (effects (font (size 1.27 1.27))))
  (property "Datasheet" "" (at 35.56 24.13 0) (effects (font (size 1.27 1.27))))
  (property "Description" "" (at 35.56 24.13 0) (effects (font (size 1.27 1.27)) (hide yes)))
  (pin "1"))
 (symbol
  (lib_id "NavShieldBNO-rescue:R_0603-devices")
  (at 39.37 46.99 0)
  (unit 1)
  (exclude_from_sim no)
  (in_bom yes)
  (on_board yes)
  (dnp no)
  (property "Reference" "R20" (at 40.8686 45.8216 0) (effects (font (size 1.27 1.27)) (justify left)))
  (property "Value" "10k" (at 40.8686 48.133 0) (effects (font (size 1.27 1.27)) (justify left)))
  (property "Footprint" "Resistor_SMD:R_0603_1608Metric" (at 39.37 50.8 0) (effects (font (size 1.27 1.27)) (hide yes)))
  (property "Datasheet" "" (at 39.37 46.99 0) (effects (font (size 1.27 1.27))))
  (property "Description" "" (at 39.37 46.99 0) (effects (font (size 1.27 1.27)) (hide yes)))
  (pin "1")
  (pin "2"))
 (symbol
  (lib_id "OpenCyphalPicoBase-rescue:+3.3V-power-supply")
  (at 154.94 87.63 0)
  (unit 1)
  (exclude_from_sim no)
  (in_bom yes)
  (on_board yes)
  (dnp no)
  (property "Reference" "#PWR50" (at 154.94 91.44 0) (effects (font (size 1.27 1.27)) (hide yes)))
  (property "Value" "+3V3" (at 155.321 83.2358 0) (effects (font (size 1.27 1.27))))
  (property "Footprint" "" (at 154.94 87.63 0) (effects (font (size 1.27 1.27))))
  (property "Datasheet" "" (at 154.94 87.63 0) (effects (font (size 1.27 1.27))))
  (property "Description" "" (at 154.94 87.63 0) (effects (font (size 1.27 1.27)) (hide yes)))
  (pin "1"))
 (symbol
  (lib_id "OpenCyphalPicoBase-rescue:+3.3V-power-supply")
  (at 22.86 24.13 0)
  (unit 1)
  (exclude_from_sim no)
  (in_bom yes)
  (on_board yes)
  (dnp no)
  (property "Reference" "#PWR38" (at 22.86 27.94 0) (effects (font (size 1.27 1.27)) (hide yes)))
  (property "Value" "+3V3" (at 23.241 19.7358 0) (effects (font (size 1.27 1.27))))
  (property "Footprint" "" (at 22.86 24.13 0) (effects (font (size 1.27 1.27))))
  (property "Datasheet" "" (at 22.86 24.13 0) (effects (font (size 1.27 1.27))))
  (property "Description" "" (at 22.86 24.13 0) (effects (font (size 1.27 1.27)) (hide yes)))
  (pin "1"))
 (symbol
  (lib_id "OpenCyphalPicoBase-rescue:+3.3V-power-supply")
  (at 60.96 30.48 0)
  (unit 1)
  (exclude_from_sim no)
  (in_bom yes)
  (on_board yes)
  (dnp no)
  (property "Reference" "#PWR45" (at 60.96 34.29 0) (effects (font (size 1.27 1.27)) (hide yes)))
  (property "Value" "+3V3" (at 61.341 26.0858 0) (effects (font (size 1.27 1.27))))
  (property "Footprint" "" (at 60.96 30.48 0) (effects (font (size 1.27 1.27))))
  (property "Datasheet" "" (at 60.96 30.48 0) (effects (font (size 1.27 1.27))))
  (property "Description" "" (at 60.96 30.48 0) (effects (font (size 1.27 1.27)) (hide yes)))
  (pin "1"))
 (symbol
  (lib_id "OpenCyphalPicoBase-rescue:+3.3V-power-supply")
  (at 53.34 43.18 0)
  (unit 1)
  (exclude_from_sim no)
  (in_bom yes)
  (on_board yes)
  (dnp no)
  (property "Reference" "#PWR44" (at 53.34 46.99 0) (effects (font (size 1.27 1.27)) (hide yes)))
  (property "Value" "+3V3" (at 53.721 38.7858 0) (effects (font (size 1.27 1.27))))
  (property "Footprint" "" (at 53.34 43.18 0) (effects (font (size 1.27 1.27))))
  (property "Datasheet" "" (at 53.34 43.18 0) (effects (font (size 1.27 1.27))))
  (property "Description" "" (at 53.34 43.18 0) (effects (font (size 1.27 1.27)) (hide yes)))
  (pin "1"))
 (symbol
  (lib_id "OpenCyphalPicoBase-rescue:+3.3V-power-supply")
  (at 46.99 43.18 0)
  (unit 1)
  (exclude_from_sim no)
  (in_bom yes)
  (on_board yes)
  (dnp no)
  (property "Reference" "#PWR43" (at 46.99 46.99 0) (effects (font (size 1.27 1.27)) (hide yes)))
  (property "Value" "+3V3" (at 47.371 38.7858 0) (effects (font (size 1.27 1.27))))
  (property "Footprint" "" (at 46.99 43.18 0) (effects (font (size 1.27 1.27))))
  (property "Datasheet" "" (at 46.99 43.18 0) (effects (font (size 1.27 1.27))))
  (property "Description" "" (at 46.99 43.18 0) (effects (font (size 1.27 1.27)) (hide yes)))
  (pin "1"))
 (symbol
  (lib_id "OpenCyphalPicoBase-rescue:+3.3V-power-supply")
  (at 39.37 43.18 0)
  (unit 1)
  (exclude_from_sim no)
  (in_bom yes)
  (on_board yes)
  (dnp no)
  (property "Reference" "#PWR69" (at 39.37 46.99 0) (effects (font (size 1.27 1.27)) (hide yes)))
  (property "Value" "+3V3" (at 39.751 38.7858 0) (effects (font (size 1.27 1.27))))
  (property "Footprint" "" (at 39.37 43.18 0) (effects (font (size 1.27 1.27))))
  (property "Datasheet" "" (at 39.37 43.18 0) (effects (font (size 1.27 1.27))))
  (property "Description" "" (at 39.37 43.18 0) (effects (font (size 1.27 1.27)) (hide yes)))
  (pin "1")))
